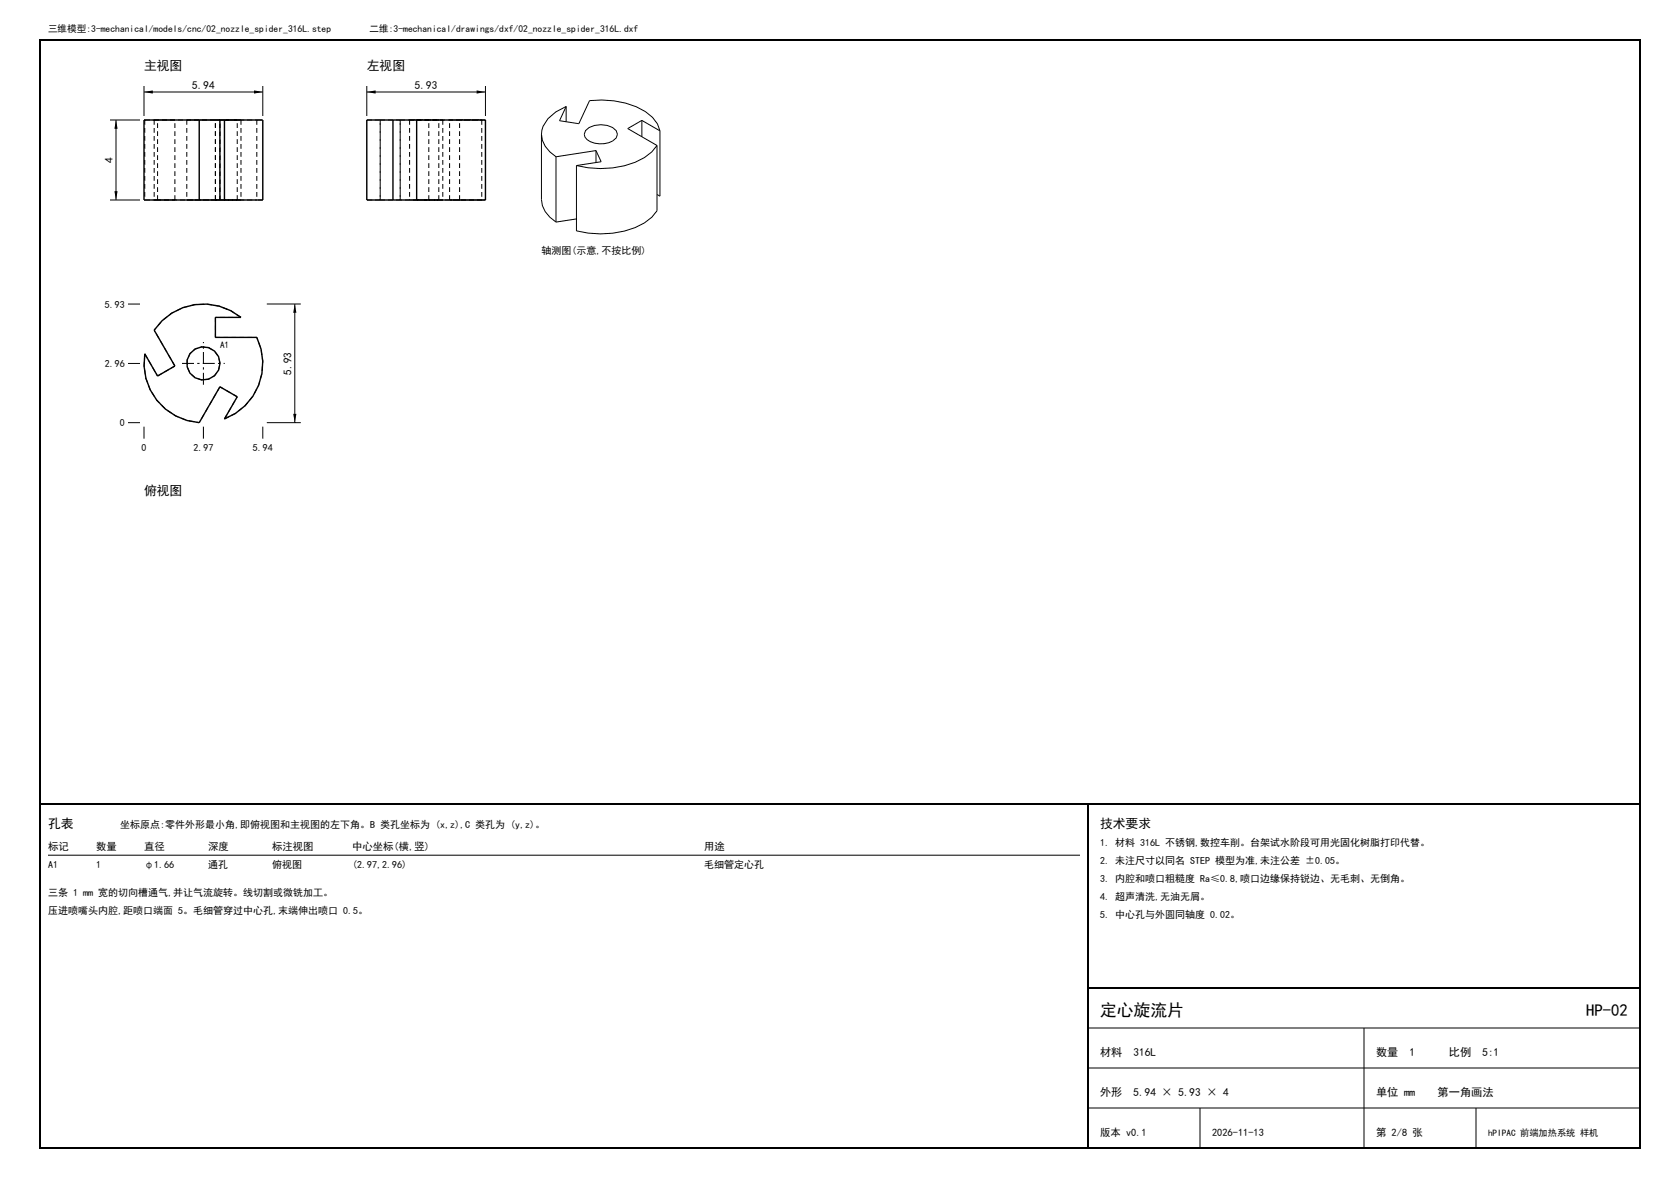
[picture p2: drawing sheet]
<svg xmlns="http://www.w3.org/2000/svg" width="420mm" height="297mm" viewBox="0 0 420 297" stroke-linecap="round" stroke-linejoin="round" font-family="sans-serif">
<path d="M10 10h400v277h-400zM10 201h400M272 201v86M272 247h138" fill="none" stroke="#000" stroke-width=".5"/>
<g fill="none" stroke="#000" stroke-width=".25" stroke-dasharray="1.2 .8" stroke-linecap="butt">
<path d="M36 30h.2M36.2 30h3.2M36.2 30v20M38.5 30v20M38.5 30h21.7M39.4 30h4.3M43.7 30h-5.2M46.7 30h8.3M46.7 30v20M53.9 30h10.3M55 30h-8.3M56.1 30h3.2"/>
<path d="M59.3 30h-3.2M60.2 30v20M60.2 30h-6.3M64.2 30h1.5M64.2 30v20M91.7 30h3.4M95.1 30v20M95.1 30h5M100.1 30h20.3M100.1 30v20M102.4 30h8.3M102.4 30v20"/>
<path d="M104.2 30h5.5M106.6 30h-4.2M107.2 30h-3M109.7 30h-2.5M110.7 30h-4.1M110.7 30v20M112.4 30h9M114.9 30h-2.5M120.4 30h-5.5M120.4 30v20M36.2 50h-.2M36.2 50h3.2"/>
<path d="M39.4 50h4.3M39.4 50v-20M43.7 50h-5.2M43.7 50v-20M46.7 50h8.3M53.9 50h10.3M53.9 50v-20M55 50h-8.3M55 50v-20M56.1 50h3.2M59.3 50h-3.2M59.3 50v-20"/>
<path d="M60.2 50h-21.7M60.2 50h-6.3M65.7 50h-1.5M95.1 50h-3.4M95.1 50h5M95.1 50v-20M100.1 50v-20M102.4 50h8.3M104.2 50h5.5M106.6 50h-4.2M107.2 50h-3M107.2 50v-20"/>
<path d="M109.7 50h-2.5M109.7 50v-20M110.7 50h-4.1M112.4 50h9M112.4 50v-20M114.9 50h-2.5M114.9 50v-20M120.4 50h-20.3M120.4 50h-5.5M53.9 79.3v5M60.2 79.3a14.9 14.9 0 0 0-21.7 3.2M60.2 79.3h-6.3"/>
<path d="M36.2 88.5a14.8 14.8 0 0 0 13.6 17.2M36.2 88.5l3.2 5.5M39.4 94l4.3-2.5M43.7 91.5l-5.2-9M53.9 84.3h10.3M55 96.7l-5.2 9M55 90.8a4.1 4.1 0 0 0-5.7-3.8 4.1 4.1 0 0 0-1.4 6.7 4.1 4.1 0 0 0 6.7-1.2l.4-1.7M59.3 99.2l-4.3-2.5M56.1 104.7a14.9 14.9 0 0 0 8.1-20.4M56.1 104.7l3.2-5.5"/>
</g>
<g fill="none" stroke="#000" stroke-width=".35">
<path d="M49.8 30h-13.8v20h13.8M49.8 30h6.3M49.8 30v20M55 30v20M56.1 30h9.6v20h-9.6M56.1 30v20M98.2 30h-6.5v20h6.5M98.2 30h6M98.2 30v20M104.2 30h17.2v20h-17.2M104.2 30v20M49.8 50h6.3"/>
<path d="M98.2 50h6M40.5 80.2a14.8 14.8 0 0 1 19.7-.9h-6.3v5h10.3a14.9 14.9 0 0 1-8.1 20.4l3.2-5.5-4.3-2.5-5.2 9a14.8 14.8 0 0 1-13.6-17.2l3.2 5.5 4.3-2.5-5.2-9z"/>
<circle cx="50.9" cy="90.8" r="4.1"/>
</g>
<g fill="none" stroke="#000" stroke-width=".25">
<path d="M27.5 30h7.5M29 30v20M36 21.5v7.5M36 23h29.7M65.7 21.5v7.5M91.7 23h29.7M91.7 21.5v7.5M121.4 21.5v7.5M135.4 33.6v16.3a7 7 0 0 0 3.6 5.6M135.4 33.6a7 7 0 0 0 3.6 5.6M139 39.2v16.3M141.5 26.6l-1.6 3.6 4.8 .7 2.7-5.7a22.6 22.6 0 0 1 13.9 2.7l1.8 1.4 1.3 1.7 .6 1.7"/>
<path d="M141.5 26.6a9 9 0 0 0-6 6l-.1 1M141.5 26.6v3.8M146.4 32.7a5.7 5.7 0 0 1 7.6 0l.4 .9a3.4 3.4 0 0 1-3.4 2.3 5.2 5.2 0 0 1-4.8-1.6l-.1-.7zM149 37.6l1.3 2.8-6.2 1M149 37.6l-10 1.6M149 37.6v3M160.5 30.1l4.5 2.6M160.5 30.1l-3.6 2 7.4 4.3M160.5 30.1v4.1M164.3 36.4v16.3a13 13 0 0 1-8.2 5.1 25 25 0 0 1-12-.1v-16.3M164.3 36.4a13 13 0 0 1-8.2 5 25 25 0 0 1-12 0M165 32.7v16.3l-.7-.4"/>
<path d="M27.5 50h7.5M144.1 54.7l-5.1 .8M32 76h3M66.7 76h8.5M73.7 76v29.7M32 90.9h3M32 105.7h3M36 106.7v3M50.9 106.7v3M65.7 106.7v3M66.7 105.7h8.5M12 213.8h258"/>
<path d="M272 257h138M341 257v30M272 267h138M272 277h138M300 277v10M369 277v10"/>
</g>
<path d="M29 30l.4 2.2h-.8zM36 23l2.2-.4v.8zM63.5 22.6l2.2 .4-2.2 .4zM91.7 23l2.2-.4v.8zM119.2 22.6l2.2 .4-2.2 .4zM28.6 47.8h.8l-.4 2.2zM73.7 76l.4 2.2h-.8zM73.3 103.5h.8l-.4 2.2z" fill="#000"/>
<path d="M45.5 90.8h10.7M50.9 96.2v-10.7" fill="none" stroke="#000" stroke-width=".25" stroke-dasharray="3 .8 .6 .8" stroke-linecap="butt"/>
<g font-size="4.2">
<text x="275" y="254">定心旋流片</text>
<text x="396.5" y="254">HP-02</text>
</g>
<g font-size="3.2">
<text x="36" y="17.5">主视图</text>
<text x="91.7" y="17.5">左视图</text>
<text x="36" y="123.7">俯视图</text>
<text x="12" y="207">孔表</text>
<text x="275" y="207">技术要求</text>
</g>
<g font-size="2.8">
<text x="48.1" y="22.2">5.94</text>
<text x="103.7" y="22.2">5.93</text>
<text x="28.2" y="40.7" transform="rotate(-90 28.2 40.7)">4</text>
<text x="72.9" y="93.6" transform="rotate(-90 72.9 93.6)">5.93</text>
<text x="275" y="264">材料</text>
<text x="283.4" y="264">316L</text>
<text x="344" y="264">数量</text>
<text x="352.4" y="264">1</text>
<text x="362.2" y="264">比例</text>
<text x="370.6" y="264">5:1</text>
<text x="275" y="274">外形</text>
<text x="283.4" y="274">5.94 × 5.93 × 4</text>
<text x="344" y="274">单位 mm</text>
<text x="359.4" y="274">第一角画法</text>
</g>
<g font-size="2.6">
<text x="12" y="212.5">标记</text>
<text x="24" y="212.5">数量</text>
<text x="36" y="212.5">直径</text>
<text x="52" y="212.5">深度</text>
<text x="68" y="212.5">标注视图</text>
<text x="88" y="212.5">中心坐标(横,竖)</text>
<text x="176" y="212.5">用途</text>
<text x="275" y="284">版本 v0.1</text>
<text x="303" y="284">2026-11-13</text>
<text x="344" y="284">第 2/8 张</text>
</g>
<g font-size="2.5">
<text x="135.4" y="63.5">轴测图(示意,不按比例)</text>
<text x="26.2" y="76.9">5.93</text>
<text x="26.2" y="91.8">2.96</text>
<text x="30" y="106.6">0</text>
<text x="35.4" y="112.7">0</text>
<text x="48.4" y="112.7">2.97</text>
<text x="63.2" y="112.7">5.94</text>
<text x="30" y="207">坐标原点:零件外形最小角,即俯视图和主视图的左下角。B 类孔坐标为 (x,z),C 类孔为 (y,z)。</text>
<text x="275" y="211.5">1. 材料 316L 不锈钢,数控车削。台架试水阶段可用光固化树脂打印代替。</text>
<text x="275" y="216">2. 未注尺寸以同名 STEP 模型为准,未注公差 ±0.05。</text>
<text x="12" y="217.1">A1</text>
<text x="24" y="217.1">1</text>
<text x="36" y="217.1">φ1.66</text>
<text x="52" y="217.1">通孔</text>
<text x="68" y="217.1">俯视图</text>
<text x="88" y="217.1">(2.97,2.96)</text>
<text x="176" y="217.1">毛细管定心孔</text>
<text x="275" y="220.5">3. 内腔和喷口粗糙度 Ra≤0.8,喷口边缘保持锐边、无毛刺、无倒角。</text>
<text x="12" y="224">三条 1 mm 宽的切向槽通气,并让气流旋转。线切割或微铣加工。</text>
<text x="275" y="225">4. 超声清洗,无油无屑。</text>
<text x="12" y="228.4">压进喷嘴头内腔,距喷口端面 5。毛细管穿过中心孔,末端伸出喷口 0.5。</text>
<text x="275" y="229.5">5. 中心孔与外圆同轴度 0.02。</text>
</g>
<g font-size="2.4">
<text x="12" y="8">三维模型:3-mechanical/models/cnc/02_nozzle_spider_316L.step</text>
<text x="92.4" y="8">二维:3-mechanical/drawings/dxf/02_nozzle_spider_316L.dxf</text>
</g>
<g font-size="2.3">
<text x="55" y="87">A1</text>
<text x="372" y="284">hPIPAC 前端加热系统 样机</text>
</g>
</svg>
